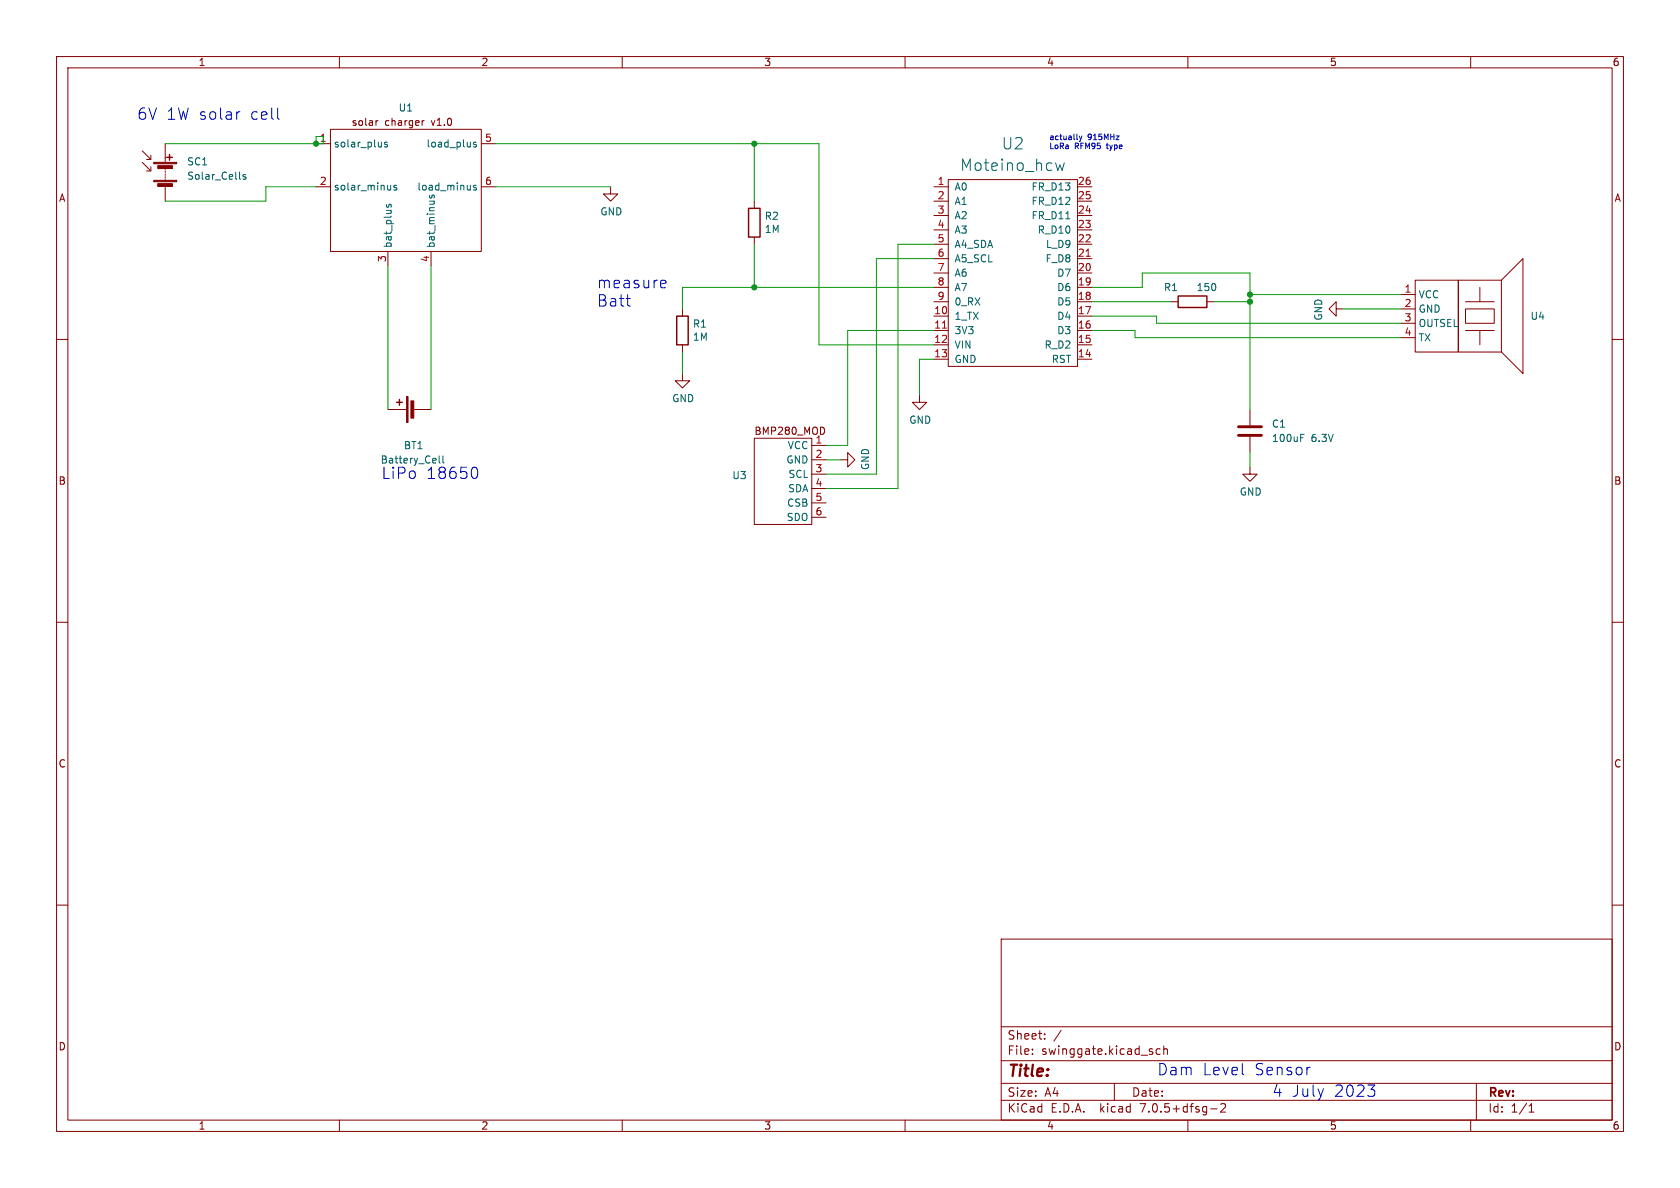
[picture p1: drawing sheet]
<svg xmlns="http://www.w3.org/2000/svg" width="297mm" height="210mm" viewBox="0 0 297 210" stroke-linecap="round" stroke-linejoin="round" font-family="sans-serif">
<g fill="none" stroke="#840000" stroke-width=".18">
<path d="M10 10h277v190h-277zM12 12h273v186h-273zM60 10v2M110 10v2M160 10v2M210 10v2M260 10v2M25.1 28.7l1.6 1.5M25.1 26.7l1.6 1.5M26.7 29.5v.7h-.8M26.7 27.4v.8h-.8M29.2 25.4v3.3"/>
<path d="M29.2 29.7v.3M29.2 30.2v.3M29.2 30.7v.3M29.2 31.2v.3M29.2 31.8v.2M29.2 33v2.6M55.9 25.4h2.5M55.9 33h2.5M58.4 22.9h26.7v21.6h-26.7zM66.8 21.3l-.3 .1M74.6 21.3v.9M75 21.3l-.4 .3"/>
<path d="M85.1 25.4h2.5M85.1 33h2.5M107.9 33v1.3h1.3l-1.3 1.3-1.2-1.3h1.2M133.3 35.6v1.2M165.1 33h2.5M165.1 35.6h2.5M165.1 38.1h2.5M167.6 31.8h22.9v33h-22.9zM190.5 33h2.5M190.5 35.6h2.5M190.5 38.1h2.5M10 60h2"/>
<path d="M68.6 44.5v2.5M76.2 44.5v2.5M120.6 54.6v1.3M133.3 41.9v1.3M165.1 55.9h2.5M165.1 58.4h2.5M165.1 53.3h2.5M165.1 50.8h2.5M165.1 48.3h2.5M165.1 45.7h2.5M165.1 43.2h2.5M165.1 40.6h2.5"/>
<path d="M190.5 55.9h2.5M190.5 58.4h2.5M190.5 53.3h2.5M190.5 50.8h2.5M190.5 48.3h2.5M190.5 45.7h2.5M190.5 43.2h2.5M190.5 40.6h2.5M207 53.3h1.3M213.4 53.3h1.2M236.2 54.6v-1.3l-1.3 1.3 1.3 1.3v-1.3h1.3M247.6 52.1h2.6"/>
<path d="M247.6 54.6h2.6M247.6 57.2h2.6M247.6 59.7h2.6M250.2 49.5h7.6v12.7h-7.6zM257.8 49.5h7.6v12.7h-7.6zM259.1 54.6h5.1v2.6h-5.1zM259.1 58.4h5.1M259.1 53.3h5.1M261.6 50.8v2.5M261.6 58.4v2.6M265.4 49.5l3.8-3.8v20.3l-3.8-3.8M285 60h2"/>
<path d="M68.6 72.4h3.3M72.9 72.4h3.3M120.6 66v1.3h1.3l-1.3 1.3-1.2-1.3h1.2M120.6 61v1.2M133.3 77.5h10.2v15.2h-10.2zM143.5 78.7h2.5M145.7 75.8v.7M162.6 69.9v1.2h1.2l-1.2 1.3-1.3-1.3h1.3M165.1 61h2.5M165.1 63.5h2.5M190.5 61h2.5M190.5 63.5h2.5"/>
<path d="M221 72.4v2.8M221 77.2v2.8M143.5 81.3h2.5M143.5 83.8h2.5M143.5 86.4h2.5M143.5 88.9h2.5M143.5 91.4h2.5M148.6 81.3h1.3v-1.3l1.2 1.3-1.2 1.3v-1.3M221 82.6v1.2h1.2l-1.2 1.3-1.3-1.3h1.3M10 110h2M285 110h2M10 160h2"/>
<path d="M285 160h2M177 166h108v32h-108zM60 198v2M110 198v2M160 198v2M177 194.5h108M177 191.5h108M177 187.5h108M177 181.5h108M182.5 186.3v.1M182.5 185.5v.1M184.7 183.6v.1"/>
<path d="M184.7 182.8v.1M187.6 182.1l-1.3 2M197 191.5v3M205.1 185.5l-.4-.1-.3 .3v.4l.1 .2h.6M205.7 185.5l.3-.1 .3 .1 .1 .9M205.7 184.9v1.5M210 198v2M214 196h1.2M215.8 195.2l.6-.1 .2 .1 .1 .3-1 1.1h1M260 198v2M261 191.5v6.5M270.3 196.6h.9"/>
<path d="M270.3 195.5l.4-.4v1.5"/>
</g>
<path d="M218.9 77h4.1M218.9 75.4h4.1" fill="none" stroke="#840000" stroke-width=".51"/>
<g fill="none" stroke="#006464" stroke-width=".18">
<path d="M43.4 30.9l-.3-.1-.2 .2 .1 .2 .4 .1v.3h-.5M68.4 36.2l-.1 .3 .2 .1h.2l.1-.4h.3v.4M68.5 25.2l-.3-.1-.2 .2v.2l.5 .1v.3h-.5M69.1 32.8v.8M69.1 33.5h-.1M70.1 32.8h-.3l-.2 .1 .1 .2 .4 .1v.3h-.5M75.9 34.6l.2 .4h.2l.1-.4M76.8 34.6l-.1 .4M84.2 25.2l-.3-.1-.2 .2 .1 .2 .4 .1v.3h-.5M84.2 32.8h-.3l-.2 .1 .1 .2 .4 .1v.3h-.5M188.1 28.8l-.3 1.3-.4-.9-.4 .9M229.9 76.8h.6"/>
<path d="M77.6 80.6v1.1l.2 .2M78.3 80.6v1.1l.2 .2"/>
</g>
<g fill="#840000" stroke="#840000" stroke-width=".18">
<path d="M71.9 70.1h.2v4.6h-.2z"/>
<path d="M72.6 70.9h.6v3h-.6z"/>
<path d="M27.2 31.9h4v.2h-4z"/>
<path d="M27.2 28.7h4v.3h-4z"/>
<path d="M27.9 32.5h2.6v.5h-2.6z"/>
<path d="M27.9 29.3h2.6v.5h-2.6z"/>
</g>
<path d="M29.5 27.8h1M30 27.3v1M132.3 36.8h2.1v5.1h-2.1zM119.6 55.9h2.1v5.1h-2.1zM208.3 52.3h5.1v2.1h-5.1zM70.1 71.1h1M70.6 70.6v1" fill="none" stroke="#840000" stroke-width=".25"/>
<path d="M166.6 58h.7M192 45.3h.7" fill="none" stroke="#a90000" stroke-width=".18"/>
<g fill="none" stroke="#0000c2" stroke-width=".18">
<path d="M42.4 19.8l-.5 .1M49.1 19.1v1.7l.3 .3M190.8 24l.2 .7M191 24.7l-.1 .3M191.3 24l-.3 .7M197.3 24h.5l-.5 .7h.5M110.7 52.8h.7M111.2 54.1h.2M117.1 49.5l.5 .1 .1 .4-.9 .2M117.6 50.8l-.5 .1M83.8 82.6a.51 .51 0 0 1 .6 .4 1.03 1.03 0 0 1-.6 1.6M219.7 189.9l.2 .1"/>
<path d="M231.6 188.7l-.4 .1M241.8 191.8h1.2l-.6 .8M242.7 192.6l.3 .3v.5l-.3 .4"/>
</g>
<g fill="none" stroke="#009600" stroke-width=".18">
<path d="M29.2 25.4h27.9M55.9 33h-8.9v2.6h-17.8M57.1 24.1h-1.2v1.3M87.6 33h20.3M87.6 25.4h57.2v35.6h20.3M133.3 25.4v10.2M68.6 47v25.4M76.2 47v25.4M133.3 43.2v7.6M165.1 50.8h-44.5v3.8M165.1 58.4h-15.2v20.3h-3.9M165.1 43.2h-6.4v43.2h-12.7"/>
<path d="M165.1 45.7h-10.2v38.1h-8.9M193 50.8h8.9v-2.5h19.1v24.1M193 55.9h11.5v1.3h43.1M193 58.4h7.7v1.3h46.9M193 53.3h14M214.6 53.3h6.4M221 52.1h26.6M237.5 54.6h10.1M120.6 62.2v3.8M165.1 63.5h-2.5v6.4M146 81.3h2.6M221 80v2.6"/>
</g>
<g fill="#009600" stroke="#009600" stroke-width=".18">
<circle cx="221" cy="53.3" r=".46"/>
<circle cx="221" cy="52.1" r=".46"/>
<circle cx="55.9" cy="25.4" r=".46"/>
<circle cx="133.3" cy="25.4" r=".46"/>
<circle cx="133.3" cy="50.8" r=".46"/>
</g>
<g font-size="2.8" fill="#0000c2">
<text x="24.1" y="21.3">6V 1W solar</text>
<text x="44" y="21.3">cell</text>
<text x="105.4" y="51.1">measure</text>
<text x="105.4" y="54.4">Batt</text>
<text x="67.3" y="84.8">LiPo</text>
<text x="75.2" y="84.8">18650</text>
<text x="204.5" y="190.2">Dam</text>
<text x="212.5" y="190.2">Level</text>
<text x="221.6" y="190.2">Sensor</text>
<text x="224.8" y="194.1">4 July</text>
<text x="235.6" y="194.1">2023</text>
</g>
<g font-size="2.8" fill="#006464">
<text x="177.1" y="26.6">U2</text>
<text x="169.7" y="30.4">Moteino_hcw</text>
</g>
<text font-size="2.8" fill="#840000" x="178" y="190.8">Title:</text>
<g font-size="2.1" fill="#840000">
<text x="178" y="183.9">Sheet:</text>
<text x="178" y="186.6">File:</text>
<text x="184" y="186.6">swinggate.kicad_sch</text>
<text x="178" y="196.8">KiCad</text>
<text x="178" y="194">Size:</text>
<text x="184.6" y="194">A4</text>
<text x="185.7" y="196.8">E.D.A.</text>
<text x="194.4" y="196.8">kicad</text>
<text x="200" y="194">Date:</text>
<text x="201.5" y="196.8">7.0.5+dfsg-2</text>
<text x="263" y="194.2">Rev:</text>
<text x="263" y="196.8">Id:</text>
<text x="267" y="196.8">1/1</text>
</g>
<g font-size="1.8" fill="#840000">
<text x="35" y="11.8">1</text>
<text x="85" y="11.8">2</text>
<text x="135" y="11.8">3</text>
<text x="185" y="11.8">4</text>
<text x="235" y="11.8">5</text>
<text x="285" y="11.8">6</text>
<text x="62.1" y="22.4">solar</text>
<text x="68" y="22.4">charger</text>
<text x="76.3" y="22.4">v1.0</text>
<text x="10.4" y="35.8">A</text>
<text x="285.4" y="35.8">A</text>
<text x="133.3" y="77">BMP280_MOD</text>
<text x="10.3" y="85.8">B</text>
<text x="285.3" y="85.8">B</text>
<text x="10.3" y="135.8">C</text>
<text x="285.3" y="135.8">C</text>
<text x="10.3" y="185.8">D</text>
<text x="285.3" y="185.8">D</text>
<text x="35" y="199.8">1</text>
<text x="85" y="199.8">2</text>
<text x="135" y="199.8">3</text>
<text x="185" y="199.8">4</text>
<text x="235" y="199.8">5</text>
<text x="285" y="199.8">6</text>
</g>
<g font-size="1.8" fill="#006464">
<text x="70.4" y="19.9">U1</text>
<text x="33" y="29.4">SC1</text>
<text x="58.9" y="26.2">solar_plus</text>
<text x="75.4" y="26.2">load_plus</text>
<text x="33" y="31.9">Solar_Cells</text>
<text x="58.9" y="33.8">solar_minus</text>
<text x="73.8" y="33.8">load_minus</text>
<text x="168.7" y="33.8">A0</text>
<text x="182.3" y="33.8">FR_D13</text>
<text x="106.1" y="38.2">GND</text>
<text x="135.1" y="39">R2</text>
<text x="135.1" y="41.3">1M</text>
<text x="168.7" y="36.4">A1</text>
<text x="168.7" y="38.9">A2</text>
<text x="168.7" y="41.5">A3</text>
<text x="182.3" y="38.9">FR_D11</text>
<text x="182.3" y="36.4">FR_D12</text>
<text x="183.4" y="41.5">R_D10</text>
<text x="69.4" y="43.9" transform="rotate(-90 69.4 43.9)">bat_plus</text>
<text x="77" y="43.9" transform="rotate(-90 77 43.9)">bat_minus</text>
<text x="168.7" y="44">A4_SDA</text>
<text x="168.7" y="46.5">A5_SCL</text>
<text x="184.8" y="46.5">F_D8</text>
<text x="184.9" y="44">L_D9</text>
<text x="168.7" y="49.1">A6</text>
<text x="168.7" y="51.6">A7</text>
<text x="186.9" y="51.6">D6</text>
<text x="186.9" y="49.1">D7</text>
<text x="205.7" y="51.6">R1</text>
<text x="211.5" y="51.6">150</text>
<text x="250.7" y="52.9">VCC</text>
<text x="122.4" y="58.1">R1</text>
<text x="168.7" y="56.7">1_TX</text>
<text x="168.7" y="59.2">3V3</text>
<text x="168.7" y="54.2">0_RX</text>
<text x="186.9" y="59.2">D3</text>
<text x="186.9" y="56.7">D4</text>
<text x="186.9" y="54.2">D5</text>
<text x="233.9" y="56.7" transform="rotate(-90 233.9 56.7)">GND</text>
<text x="250.7" y="55.4">GND</text>
<text x="250.7" y="58">OUTSEL</text>
<text x="270.5" y="56.7">U4</text>
<text x="122.4" y="60.4">1M</text>
<text x="168.7" y="61.8">VIN</text>
<text x="168.7" y="64.3">GND</text>
<text x="184.6" y="61.8">R_D2</text>
<text x="185.9" y="64.3">RST</text>
<text x="250.7" y="60.5">TX</text>
<text x="118.8" y="71.3">GND</text>
<text x="160.7" y="75.1">GND</text>
<text x="224.8" y="75.8">C1</text>
<text x="67.2" y="82.1">Battery_Cell</text>
<text x="71.3" y="79.6">BT1</text>
<text x="139" y="82.1">GND</text>
<text x="139.2" y="79.6">VCC</text>
<text x="153.8" y="83.2" transform="rotate(-90 153.8 83.2)">GND</text>
<text x="224.8" y="78.3">100uF</text>
<text x="231.8" y="78.3">6.3V</text>
<text x="129.4" y="84.9">U3</text>
<text x="139.1" y="89.7">CSB</text>
<text x="139.3" y="87.2">SDA</text>
<text x="139.4" y="84.6">SCL</text>
<text x="219.1" y="87.8">GND</text>
<text x="139.1" y="92.3">SDO</text>
</g>
<text font-size="1.8" fill="#009600" x="56.5" y="25.1">1</text>
<g font-size="1.8" fill="#a90000">
<text x="85.7" y="25.1">5</text>
<text x="56.5" y="32.8">2</text>
<text x="85.7" y="32.8">6</text>
<text x="165.7" y="32.8">1</text>
<text x="165.7" y="35.3">2</text>
<text x="190.5" y="35.3">25</text>
<text x="190.5" y="32.8">26</text>
<text x="165.7" y="37.8">3</text>
<text x="165.7" y="40.4">4</text>
<text x="190.5" y="40.4">23</text>
<text x="190.5" y="37.8">24</text>
<text x="68.3" y="46.4" transform="rotate(-90 68.3 46.4)">3</text>
<text x="75.9" y="46.4" transform="rotate(-90 75.9 46.4)">4</text>
<text x="165.7" y="42.9">5</text>
<text x="165.7" y="45.5">6</text>
<text x="190.5" y="45.5">21</text>
<text x="190.5" y="42.9">22</text>
<text x="165.7" y="48">7</text>
<text x="165.7" y="50.5">8</text>
<text x="165.7" y="53.1">9</text>
<text x="190.5" y="53.1">18</text>
<text x="190.5" y="50.5">19</text>
<text x="190.5" y="48">20</text>
<text x="248.3" y="51.8">1</text>
<text x="165.1" y="55.6">10</text>
<text x="165.1" y="58.2">11</text>
<text x="190.5" y="58.2">16</text>
<text x="190.5" y="55.6">17</text>
<text x="248.3" y="54.4">2</text>
<text x="248.3" y="56.9">3</text>
<text x="248.3" y="59.4">4</text>
<text x="165.1" y="60.7">12</text>
<text x="165.1" y="63.2">13</text>
<text x="190.5" y="63.2">14</text>
<text x="190.5" y="60.7">15</text>
<text x="144.1" y="78.5">1</text>
<text x="144.1" y="81">2</text>
<text x="144.1" y="83.6">3</text>
<text x="144.1" y="86.1">4</text>
<text x="144.1" y="88.6">5</text>
<text x="144.1" y="91.2">6</text>
</g>
<g font-size="1.4" fill="#0000c2">
<text x="185.4" y="24.8">actually</text>
<text x="185.4" y="26.4">LoRa</text>
<text x="189.9" y="26.4">RFM95</text>
<text x="192.3" y="24.8">915MHz</text>
<text x="195.7" y="26.4">type</text>
</g>
</svg>
